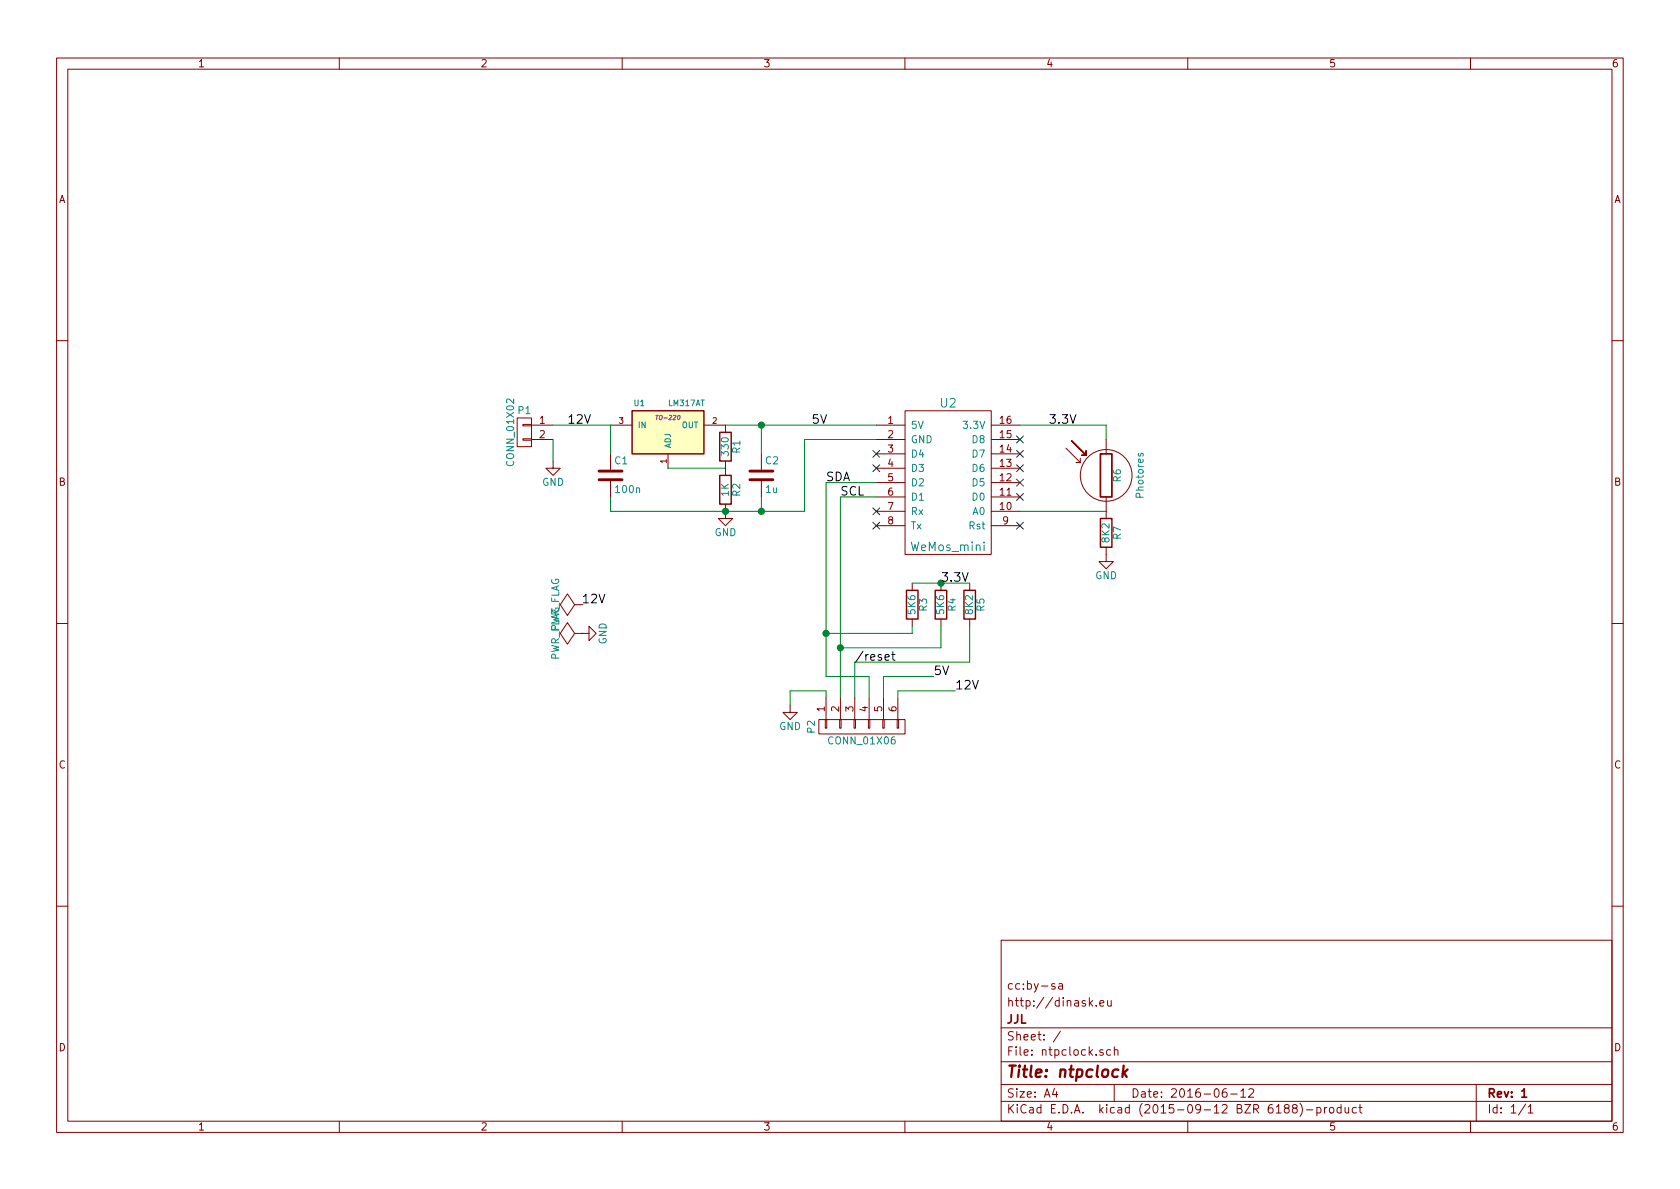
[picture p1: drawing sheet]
<svg xmlns="http://www.w3.org/2000/svg" width="297mm" height="210mm" viewBox="0 0 297 210" stroke-linecap="round" stroke-linejoin="round" font-family="sans-serif">
<g fill="none" stroke="#840000" stroke-width=".18">
<path d="M10 10.3h277v189.9h-277zM12 12.2h273v186.1h-273zM60 10.3v1.9M110 10.3v1.9M160 10.3v1.9M210 10.3v1.9M260 10.3v1.9M10 60.2h2M91.4 73.9h2.6v5.1h-2.6zM92.5 77.6h1.5v.2h-1.5zM92.5 75.1h1.5v.2h-1.5zM94 75.2h3.8"/>
<path d="M94 77.7h3.8M107.9 75.2h3.9M124.5 75.2h3.8v1.2M154.9 75.2h5.1M154.9 77.7h5.1M160 72.6h15.3v25.4h-15.3zM175.3 75.2h5M175.3 77.7h5M188.5 79.2l2.5 2.6M189.5 78l2.5 2.5M192 79.8v.7M195.6 77.7v2.6"/>
<path d="M285 60.2h2M97.8 81.5v1.3h1.3l-1.3 1.3-1.3-1.3h1.3M107.9 80.3v2.8M107.9 85.1v2.8M118.1 80.3v2.5M128.3 89.1v2.6h1.2l-1.2 1.3-1.3-1.3h1.3M128.3 81.5v2.6M134.6 80.3v2.8M134.6 85.1v2.8M154.9 80.3h5.1M154.9 82.8h5.1M154.9 85.3h5.1"/>
<path d="M154.9 87.9h5.1M154.9 90.4h5.1M154.9 93h5.1M175.3 80.3h5M175.3 82.8h5M175.3 85.3h5M175.3 87.9h5M175.3 90.4h5M175.3 93h5M190.2 81.8h.8M191 81v.8M191.3 80.5h.7"/>
<path d="M195.6 96.8v2.5h1.2l-1.2 1.3-1.3-1.3h1.3M195.6 87.9v3.8M10 110.3h2M101.6 106.9l-1.3-1.9-1.2 1.9 1.2 1.9 1.3-1.9h1.3M101.6 112l-1.3-1.9-1.2 1.9 1.2 1.9 1.3-1.9h1.3M102.9 112h.1M102.9 112h1.2v-1.3l1.3 1.3-1.3 1.3v-1.3M161.3 103.1v1.3M161.3 109.5v1.2M166.4 103.1v1.3M166.4 109.5v1.2M171.4 103.1v1.3"/>
<path d="M171.4 109.5v1.2M285 110.3h2M139.7 124.7v1.3h1.3l-1.3 1.2-1.3-1.2h1.3M144.8 127.2h15.2v2.6h-15.2zM145.9 127.2h.3v1.6h-.3zM146 123.4v3.8M148.5 127.2h.2v1.6h-.2zM148.6 123.4v3.8M151 127.2h.3v1.6h-.3zM151.1 123.4v3.8M153.5 127.2h.3v1.6h-.3zM153.7 123.4v3.8"/>
<path d="M156.1 127.2h.2v1.6h-.2zM156.2 123.4v3.8M158.6 127.2h.3v1.6h-.3zM158.7 123.4v3.8M10 160.2h2M177 166.3h108v32h-108zM186.5 174a.37 .37 0 0 0-.6 .1l.1 .3 .5 .1 .1 .1-.2 .3-.5-.1M187.2 174h.6l.1 .9M187.9 174.3l-.5 .1-.3 .2 .3 .3 .5-.1M192.8 177.4l.4 .5M193.2 176.9l-.6 .6M193.8 177.8v.1"/>
<path d="M194.5 177.4l.7-.1-.1-.3-.4-.1-.2 .2v.7h.6M195.8 176.9l.1 .9 .4 .1 .2-.1M196.5 176.9v1M285 160.2h2M60 198.3v1.9M110 198.3v1.9M160 198.3v1.9M177 194.8h108M177 191.8h108M177 187.8h108M177 181.8h108M186.4 192.5l-.3 1h.9"/>
<path d="M186.8 193v1M187.5 182.3l-1.3 2M195 185.7a.37 .37 0 0 0-.6 .1l.1 .2 .5 .2 .1 .1-.2 .3-.5-.1M196.4 185.7l-.5-.1-.2 .3v.6l.2 .1 .5-.1M197 191.8v3M197 185.7l.2-.1 .4 .1 .1 .9M197 185.1v1.5M210 198.3v1.9M216.8 192.5a.59 .59 0 0 0-.7 .7l.1 .7 .2 .1 .5-.1 .1-.5-.2-.2-.4-.1-.3 .3M217.6 193.5h1.1M219.4 193l.4-.5v1.5M219.4 194h.8"/>
<path d="M220.8 192.7l.2-.2h.4l.3 .5-1 1h1M227.4 196l-.3-.3 .1-.2 .2-.2 .4 .1 .1 .2v.2l-.7 .2a.48 .48 0 0 0 0 .7l.2 .1 .5-.1a.48 .48 0 0 0-.2-.7M228.8 196l-.3-.3 .1-.2 .2-.2 .4 .1 .2 .2-.1 .2-.6 .2a.48 .48 0 0 0-.1 .7l.2 .1 .5-.1a.48 .48 0 0 0-.2-.7M229.8 195.1a1.71 1.71 0 0 1 0 2.3M231 196.3h1.1M232.8 195.9l.5-.1 .3 .3-.2 .6h-.6M232.8 195.8v1.5M234.2 195.8v1M234.6 195.8l-.4 .3M235.1 196l.2-.2 .5 .2v.5l-.1 .2-.4 .1-.2-.1zM237.1 195.9l-.4-.1-.3 .3 .1 .6 .2 .1 .4-.1M237.1 195.3v1.5"/>
<path d="M237.8 195.8l.1 .9 .4 .1 .2-.1M238.5 195.8v1M239.8 195.9l-.4-.1-.3 .3 .1 .6 .2 .1 .4-.1M240.3 195.8h.5M240.5 195.3v1.3l.3 .2M260 198.3v1.9M261 191.8v6.5M269.7 195.2l-1.2 2M270.2 195.8l.4-.5v1.5M270.2 196.8h.8"/>
<circle cx="195.6" cy="84.1" r="4.6"/>
</g>
<path d="M194.6 80.3h2v7.6h-2zM269.1 194h.8" fill="none" stroke="#840000" stroke-width=".3"/>
<path d="M198.7 188.4l-.2 2M198.7 189.7l.5 .7M199.4 189.1l-.9 .8" fill="none" stroke="#840000" stroke-width=".41"/>
<path d="M174 95.9v.1M201.3 80.2v.3l.1 .2 .3-.1 .1-.4h.3v.5M97.5 114.1l1.3 .3-.9 .3 .9 .2-1.3 .3M98.2 116.4l-.1-.6-.5-.1-.1 .7h1.3M98.2 113.7l-.1-.7h-.5l-.1 .7h1.3M98.8 112.9l-.6 .5M98.9 111.7v1" fill="none" stroke="#008484" stroke-width=".18"/>
<path d="M111.8 72.6h12.7v7.7h-12.7z" fill="#ffffc2" stroke="#ffffc2" stroke-width=".18"/>
<path d="M111.8 72.6h12.7v7.7h-12.7zM127.3 76.4h2v5.1h-2zM127.3 84.1h2v5h-2zM194.6 91.7h2v5.1h-2zM160.3 104.4h2v5.1h-2zM165.4 104.4h2v5.1h-2zM170.4 104.4h2.1v5.1h-2.1z" fill="none" stroke="#840000" stroke-width=".25"/>
<path d="M116 73.5h.4M116.2 73.5l-.1 .7" fill="none" stroke="#840084" stroke-width=".18"/>
<g fill="none" stroke="#008400" stroke-width=".18">
<path d="M97.8 75.2h10.1v5.1M97.8 77.7v3.8M128.3 75.2h26.6M134.6 75.2v5.1M154.9 77.7h-12.7v12.7h-34.3v-2.5M180.3 75.2h15.3v2.5M118.1 82.8h10.2M134.6 87.9v2.5M154.9 85.3h-8.9v34.3h7.7v3.8M154.9 87.9h-6.3v35.5M180.3 90.4h15.3M161.3 110.7v1.3h-15.3"/>
<path d="M161.3 103.1h10.1M165.1 119.6h-8.9v3.8M166.4 110.7v3.8h-17.8M171.4 110.7v6.4h-20.3v6.3M146 123.4v-1.2h-6.3v2.5M168.9 122.2h-10.2v1.2"/>
</g>
<path d="M105.9 84.8h4.1M105.9 83.3h4.1M132.6 84.8h4.1M132.6 83.3h4.1" fill="none" stroke="#840000" stroke-width=".51"/>
<g fill="#008400" stroke="#008400" stroke-width=".25">
<circle cx="128.3" cy="90.4" r=".51"/>
<circle cx="134.6" cy="75.2" r=".51"/>
<circle cx="134.6" cy="90.4" r=".51"/>
<circle cx="148.6" cy="114.5" r=".51"/>
<circle cx="146.1" cy="112" r=".51"/>
</g>
<path d="M156.5 116.3l.7-.2-.1-.3-.4-.1-.2 .3 .1 .7h.5M157.7 115.7h.5M157.9 115.2v1.4l.3 .2" fill="none" stroke="#000" stroke-width=".18"/>
<g fill="none" stroke="#000084" stroke-width=".18">
<path d="M154.3 79.6l1.2 1.3M155.5 79.6l-1.2 1.3M179.7 77.1l1.2 1.2M179.7 79.6l1.2 1.3M180.9 77.1l-1.2 1.2M180.9 79.6l-1.2 1.3M154.3 92.3l1.2 1.3M154.3 89.8l1.2 1.2M154.3 82.2l1.2 1.2M155.5 92.3l-1.2 1.3M155.5 89.8l-1.2 1.2M155.5 82.2l-1.2 1.2"/>
<path d="M179.7 82.2l1.2 1.2M179.7 84.7l1.2 1.2M179.7 87.3l1.2 1.2M179.7 92.3l1.2 1.3M180.9 82.2l-1.2 1.2M180.9 84.7l-1.2 1.2M180.9 87.3l-1.2 1.2M180.9 92.3l-1.2 1.3"/>
</g>
<text font-size="2.8" fill="#840000" x="178" y="190.5">Title: ntpclock</text>
<g font-size="2.1">
<text x="100.3" y="74.9">12V</text>
<text x="143.5" y="74.9">5V</text>
<text x="185.4" y="74.9">3.3V</text>
<text x="146" y="85.1">SDA</text>
<text x="148.6" y="87.6">SCL</text>
<text x="102.9" y="106.7">12V</text>
<text x="166.4" y="102.9">3.3V</text>
<text x="151.1" y="116.8">/reset</text>
<text x="165.1" y="119.4">5V</text>
<text x="168.9" y="121.9">12V</text>
</g>
<g font-size="2.1" fill="#008484">
<text x="166.3" y="72.1">U2</text>
<text x="161.2" y="97.5">WeMos_mini</text>
</g>
<g font-size="2.1" fill="#840000">
<text x="178" y="178">http://dinask.eu</text>
<text x="178" y="175">cc:by-sa</text>
<text x="178" y="184">Sheet: /</text>
<text x="178" y="181">JJL</text>
<text x="178" y="186.7">File: ntpclock.sch</text>
<text x="178" y="196.9">KiCad E.D.A. kicad (2015-09-12 BZR 6188)-product</text>
<text x="178" y="194.1">Size: A4</text>
<text x="200" y="194.1">Date: 2016-06-12</text>
<text x="263" y="194.1">Rev: 1</text>
<text x="263" y="196.9">Id: 1/1</text>
</g>
<g font-size="1.8" fill="#840000">
<text x="35" y="11.9">1</text>
<text x="85" y="11.9">2</text>
<text x="135" y="11.9">3</text>
<text x="185" y="11.9">4</text>
<text x="235" y="11.9">5</text>
<text x="285" y="11.9">6</text>
<text x="10.4" y="35.9">A</text>
<text x="285.4" y="35.9">A</text>
<text x="95.4" y="74.9">1</text>
<text x="95.4" y="77.5">2</text>
<text x="157" y="74.9">1</text>
<text x="157" y="77.5">2</text>
<text x="176.8" y="77.5">15</text>
<text x="176.8" y="74.9">16</text>
<text x="157" y="80">3</text>
<text x="157" y="82.5">4</text>
<text x="176.8" y="82.5">13</text>
<text x="176.8" y="80">14</text>
<text x="10.4" y="85.9">B</text>
<text x="157" y="85.1">5</text>
<text x="157" y="87.6">6</text>
<text x="176.8" y="87.6">11</text>
<text x="176.8" y="85.1">12</text>
<text x="285.4" y="85.9">B</text>
<text x="157" y="90.2">7</text>
<text x="157" y="92.7">8</text>
<text x="176.8" y="90.2">10</text>
<text x="177.3" y="92.7">9</text>
<text x="145.8" y="125.8" transform="rotate(-90 145.8 125.8)">1</text>
<text x="148.3" y="125.8" transform="rotate(-90 148.3 125.8)">2</text>
<text x="150.9" y="125.8" transform="rotate(-90 150.9 125.8)">3</text>
<text x="153.4" y="125.8" transform="rotate(-90 153.4 125.8)">4</text>
<text x="156" y="125.8" transform="rotate(-90 156 125.8)">5</text>
<text x="158.5" y="125.8" transform="rotate(-90 158.5 125.8)">6</text>
<text x="10.4" y="135.9">C</text>
<text x="285.4" y="135.9">C</text>
<text x="10.4" y="185.9">D</text>
<text x="285.4" y="185.9">D</text>
<text x="35" y="199.9">1</text>
<text x="85" y="199.9">2</text>
<text x="135" y="199.9">3</text>
<text x="185" y="199.9">4</text>
<text x="235" y="199.9">5</text>
<text x="285" y="199.9">6</text>
</g>
<g font-size="1.8" fill="#008484">
<text x="91.6" y="73.2">P1</text>
<text x="161" y="75.8">5V</text>
<text x="170.6" y="75.8">3.3V</text>
<text x="90.9" y="82.1" transform="rotate(-90 90.9 82.1)">CONN_01X02</text>
<text x="108.7" y="82.1">C1</text>
<text x="128.8" y="80.5" transform="rotate(-90 128.8 80.5)">330</text>
<text x="130.9" y="80.1" transform="rotate(-90 130.9 80.1)">R1</text>
<text x="135.4" y="82.1">C2</text>
<text x="161" y="78.4">GND</text>
<text x="161" y="80.9">D4</text>
<text x="161" y="83.4">D3</text>
<text x="172" y="83.4">D6</text>
<text x="172" y="80.9">D7</text>
<text x="172" y="78.4">D8</text>
<text x="95.8" y="85.9">GND</text>
<text x="109" y="87.2">100n</text>
<text x="128.8" y="87.7" transform="rotate(-90 128.8 87.7)">1K</text>
<text x="130.9" y="87.7" transform="rotate(-90 130.9 87.7)">R2</text>
<text x="135.4" y="87.2">1u</text>
<text x="161" y="86">D2</text>
<text x="161" y="88.5">D1</text>
<text x="172" y="88.5">D0</text>
<text x="172" y="86">D5</text>
<text x="198.2" y="85.2" transform="rotate(-90 198.2 85.2)">R6</text>
<text x="202.2" y="87.9" transform="rotate(-90 202.2 87.9)">Photores</text>
<text x="126.3" y="94.8">GND</text>
<text x="161" y="91.1">Rx</text>
<text x="161" y="93.6">Tx</text>
<text x="171.4" y="93.6">Rst</text>
<text x="172" y="91.1">A0</text>
<text x="196.1" y="95.9" transform="rotate(-90 196.1 95.9)">8K2</text>
<text x="198.2" y="95.3" transform="rotate(-90 198.2 95.3)">R7</text>
<text x="193.6" y="102.4">GND</text>
<text x="98.9" y="111.9" transform="rotate(-90 98.9 111.9)">PWR_FLAG</text>
<text x="107.2" y="114" transform="rotate(-90 107.2 114)">GND</text>
<text x="161.8" y="108.6" transform="rotate(-90 161.8 108.6)">5K6</text>
<text x="163.9" y="108" transform="rotate(-90 163.9 108)">R3</text>
<text x="166.9" y="108.6" transform="rotate(-90 166.9 108.6)">5K6</text>
<text x="169" y="108" transform="rotate(-90 169 108)">R4</text>
<text x="172" y="108.6" transform="rotate(-90 172 108.6)">8K2</text>
<text x="174" y="108" transform="rotate(-90 174 108)">R5</text>
<text x="137.7" y="129.1">GND</text>
<text x="144.1" y="129.6" transform="rotate(-90 144.1 129.6)">P2</text>
<text x="146.8" y="131.6">CONN_01X06</text>
</g>
<g font-size="1.4" fill="#008484">
<text x="112.1" y="71.8">U1</text>
<text x="118.2" y="71.8">LM317AT</text>
<text x="112.8" y="75.7">IN</text>
<text x="120.4" y="75.7">OUT</text>
<text x="118.6" y="79.2" transform="rotate(-90 118.6 79.2)">ADJ</text>
</g>
<g font-size="1.4" fill="#840000">
<text x="109.5" y="74.9">3</text>
<text x="126" y="74.9">2</text>
<text x="117.9" y="81.9" transform="rotate(-90 117.9 81.9)">1</text>
</g>
<text font-size="1.1" fill="#840084" x="116.3" y="74.2">TO-220</text>
</svg>
